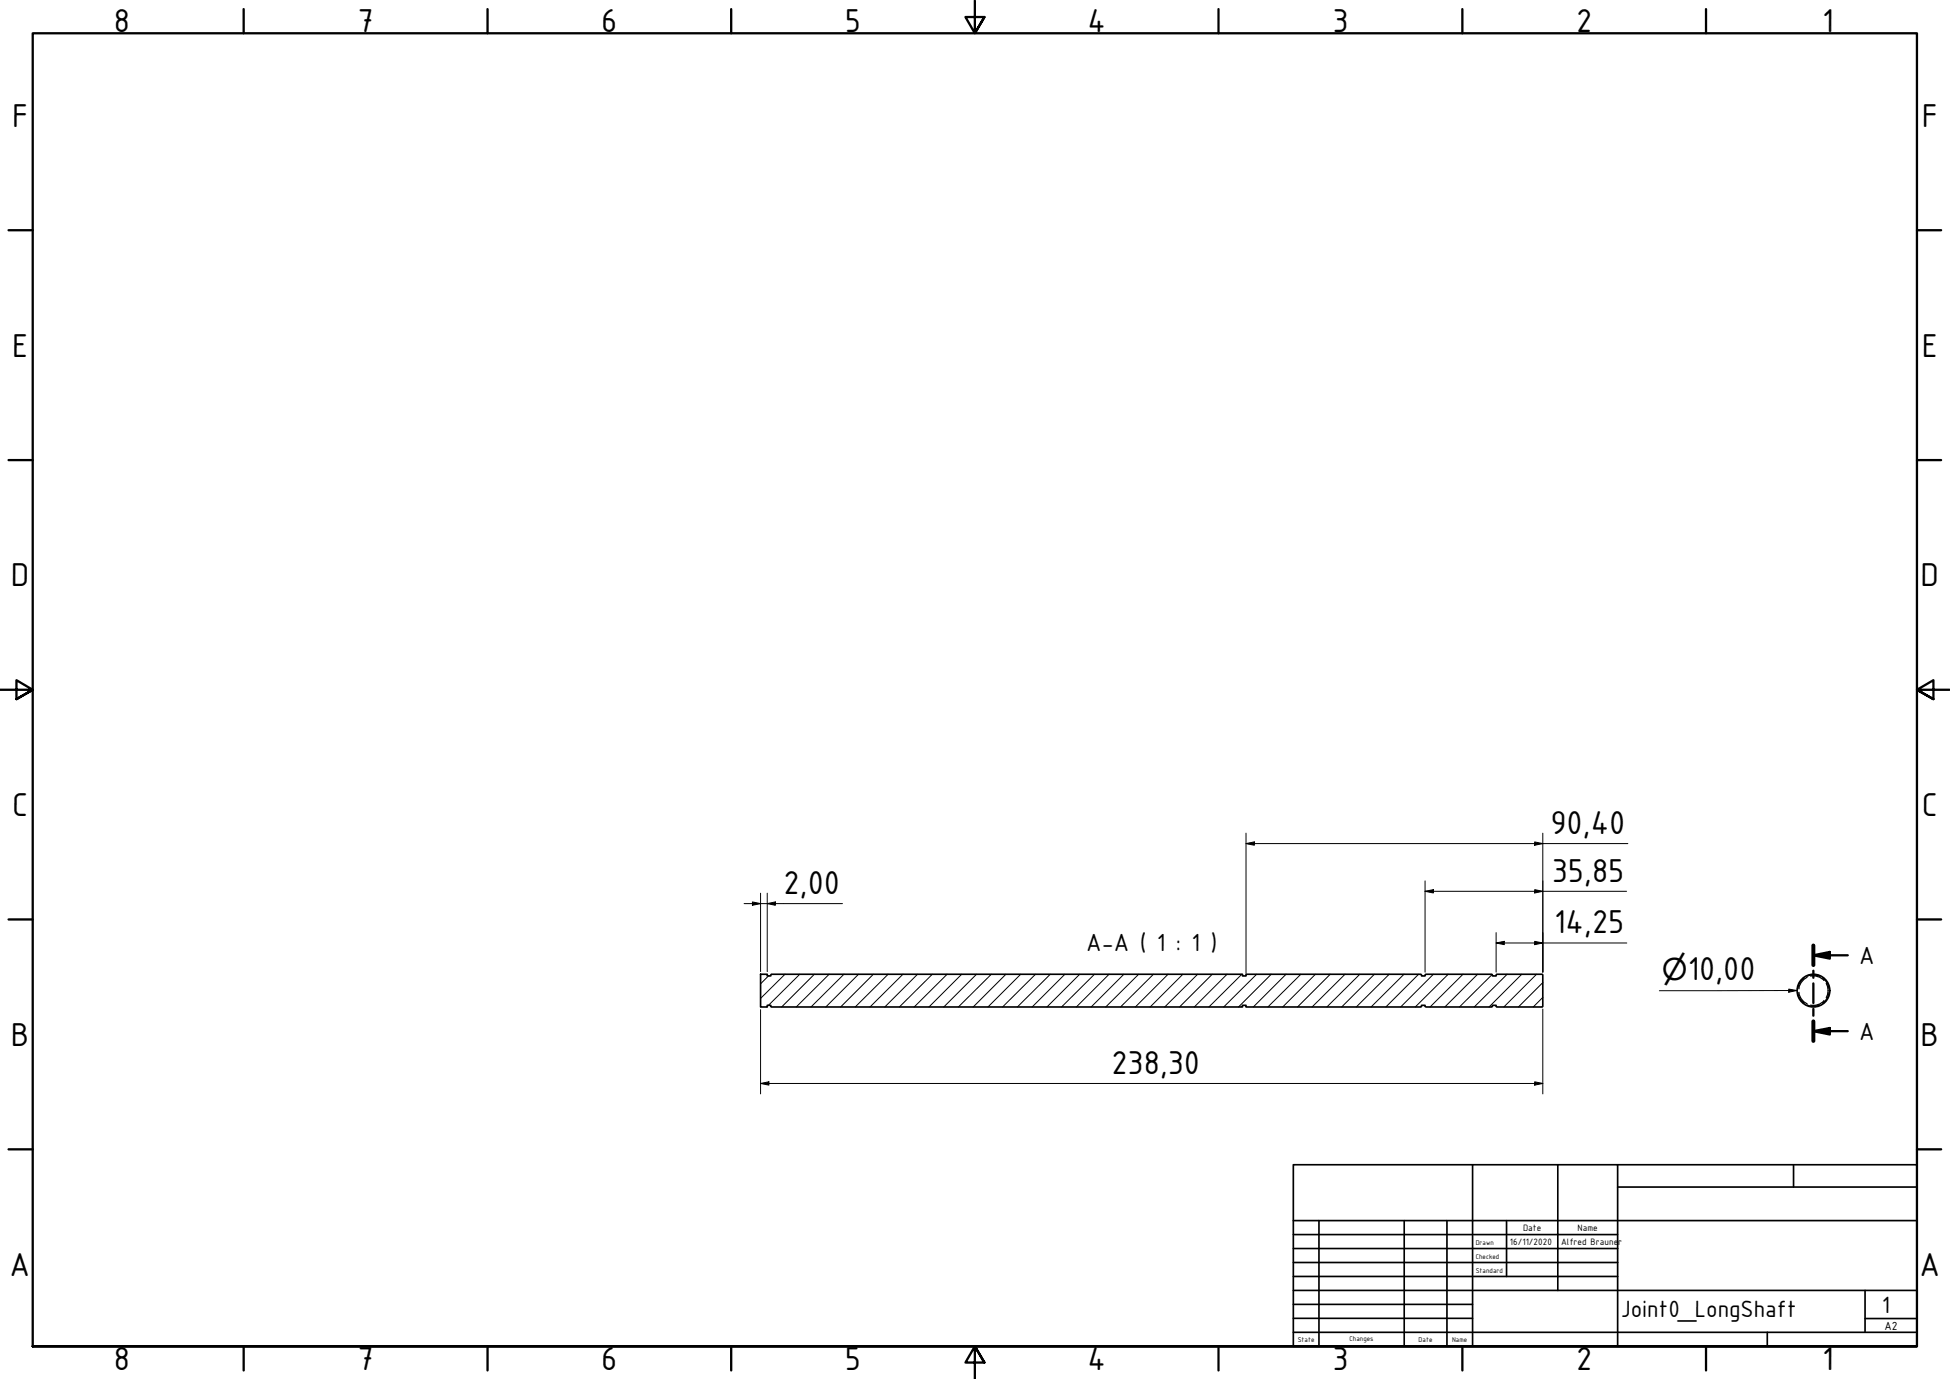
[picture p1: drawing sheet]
<svg xmlns="http://www.w3.org/2000/svg" width="594mm" height="420mm" viewBox="0 0 594 420" stroke-linecap="round" stroke-linejoin="round" font-family="sans-serif">
<!-- layer: Hatch (ISO) -->
<g fill="none" stroke="#000" stroke-width=".3">
<path d="M234.1 297.3l-2.4 2.5M239.1 296.8l-7.4 7.4M243.6 296.8l-9.5 9.5M248.1 296.8l-10 10M252.6 296.8l-10 10M257.1 296.8l-10 10M261.6 296.8l-10 10M266.1 296.8l-10 10M270.6 296.8l-10.1 10M275.1 296.8l-10.1 10M279.5 296.8l-9.9 10M284 296.8l-10 10"/>
<path d="M288.5 296.8l-10 10M293 296.8l-10 10M297.5 296.8l-10 10M302 296.8l-10 10M306.5 296.8l-10 10M311 296.8l-10 10M315.5 296.8l-10.1 10M320 296.8l-10.1 10M324.4 296.8l-9.9 10M328.9 296.8l-9.9 10M333.4 296.8l-10 10M337.9 296.8l-10 10"/>
<path d="M342.4 296.8l-10 10M346.9 296.8l-10 10M351.4 296.8l-10 10M355.9 296.8l-10 10M360.4 296.8l-10 10M364.9 296.8l-10.1 10M369.3 296.8l-10 10M373.8 296.8l-9.9 10M378.3 296.8l-10 10M382.8 296.8l-10 10M387.3 296.8l-10 10M391.8 296.8l-10 10"/>
<path d="M396.3 296.8l-10 10M400.7 296.8l-9.9 10M405.3 296.8l-10 10M409.8 296.8l-10.1 10M414.3 296.8l-10.1 10M418.7 296.8l-10 10M423.2 296.8l-10 10M427.7 296.8l-10 10M432.2 296.8l-10 10M436.7 296.8l-10 10M441.2 296.8l-10 10M445.7 296.8l-10 10"/>
<path d="M450.2 296.8l-10 10M454.6 296.9l-10 9.9M459.2 296.8l-10.1 10M463.6 296.8l-10 10M468.1 296.8l-9.9 10M470 299.4l-7.4 7.4M233.7 306.7l-.1 .1M470 303.9l-2.9 2.9"/>
</g>
<!-- layer: Hidden (ISO) -->
<path d="M549.7 298a4.4 4.4 0 0 0-2 3.3M550.5 297.5a4.4 4.4 0 0 1 3.9 0M550.5 297.7a4.4 4.4 0 0 0-2.4 3.6M551.6 297.4a4.2 4.2 0 0 1 4.1 1.3M555.2 298a4.4 4.4 0 0 1 2 3.3M556.4 299.6a4.4 4.4 0 0 1 0 4.4M547.7 302.3a4.3 4.3 0 0 0 2 3.4M548.1 302.4a4.2 4.2 0 0 0 2.4 3.5M550.5 306.2a4.4 4.4 0 0 0 3.9 0M555.7 304.8a4 4 0 0 1-4.1 1.4M557.2 302.3a4.3 4.3 0 0 1-2 3.4" fill="none" stroke="#000" stroke-width=".38"/>
<!-- layer: Visible (ISO) -->
<g fill="none" stroke="#000" stroke-width=".51">
<path d="M231.7 296.8h2v.5h1.1l.2-.5h143.5v.5h1.1v-.5h53.3l.2 .5h1l.3-.5h20.1l.2 .5h1.1l.2-.5h13.8l.2 .2v9.6l-.2 .2h-13.8l-.2-.5h-1.1l-.2 .5h-20.1l-.3-.5h-1l-.2 .5h-53.3v-.5h-1.1v.5h-143.5l-.2-.5h-1.1v.5h-2z"/>
<circle cx="552.5" cy="301.8" r="5"/>
</g>
<!-- layer: Section Line (ISO) -->
<path d="M552.4 291.1l5.1-1.1v2.1zM552.4 288.1v5.9M552.4 295.8v2.1M552.4 299.6v6M552.4 291.1h10.5M552.4 314.2l5.1-1v2zM552.4 307.4v2.1M552.4 311.2v6M552.4 314.2h10.5" fill="none" stroke="#000" stroke-width=".7"/>
<path d="M552.4 288.1v5.9M552.4 311.2v6" fill="none" stroke="#000" stroke-width="1.2"/>
<g fill="#000">
<path d="M552.4 291.1l5.1-1.1v2.1z" fill-rule="evenodd"/>
<path d="M552.4 314.2l5.1-1v2z" fill-rule="evenodd"/>
</g>
<!-- layer: Border (ISO) -->
<g fill="none" stroke="#000" stroke-width=".7">
<path d="M74.2 2.8v7.3M148.5 2.8v7.3M222.8 2.8v7.3M297 .2v9.9l-2.9-4.9h5.8l-2.9 4.9 2.9-4.9M371.2 2.8v7.3M445.5 2.8v7.3M519.7 2.8v7.3M2.6 70.1h7.4M584 70.1h7.4M2.6 140.2h7.4M584 140.2h7.4M0 210.2h10l-5-3v5.8l5-2.8-5 2.8"/>
<path d="M594 210.2h-10l5-3v5.8l-5-2.8 5 2.8M2.6 280.1h7.4M584 280.1h7.4M2.6 350.2h7.4M584 350.2h7.4M10 410.2v-400.1h574v400.1h-574h574M74.2 410.2v7.4M148.5 410.2v7.4M222.8 410.2v7.4M299.9 415.1l-2.9-4.9 2.9 4.9h-5.8l2.9-4.9v10M371.2 410.2v7.4M445.5 410.2v7.4"/>
<path d="M519.7 410.2v7.4"/>
</g>
<!-- layer: Title (ISO) -->
<g fill="none" stroke="#000" stroke-width=".51">
<path d="M394 354.9h190v55.3h-190zM448.6 354.9v55.3M474.6 354.9v38.3M492.8 354.9v55.3M546.4 354.9v6.8M394 376.2h98.8M394 371.9h190M401.8 371.9v38.3M427.8 371.9v38.3M440.8 371.9v38.3M459 371.9v17M492.8 361.7h91.2"/>
<path d="M394 380.4h98.8M394 384.7h98.8M394 388.9h98.8M394 393.2h190M394 397.4h54.6M568.2 393.2v12.7M394 405.9h190M394 401.7h54.6M538.4 405.9v4.3M568.2 401.7h15.8"/>
</g>
<!-- layer: Dimension (ISO) -->
<g fill="none" stroke="#000" stroke-width=".3">
<path d="M379.6 257l2.5-.5v1zM379.6 257h116.3M379.6 253.9v42.6M467.6 256.5l2.4 .5-2.4 .5zM470 253.9v42.3M226.7 275.3h30M229.2 274.8l2.5 .5-2.5 .5zM231.7 272.1v23.9M233.7 275.3l2.5-.5v1zM233.7 272.1v23.9M434.1 271.6l2.6-.5v1zM434.1 271.6h61.5"/>
<path d="M434.1 268.4v27.8M467.6 271.1l2.4 .5-2.4 .5zM455.8 287.3l2.5-.5v1zM455.8 287.3h39.8M455.8 284.1v12.1M467.6 286.8l2.4 .5-2.4 .5zM231.7 307.6v25.7M470 307.4v25.9M545 301.3l2.4 .5-2.4 .5zM547.4 301.8l-41.9 .1M231.7 330.1l2.6-.5v1zM231.7 330.1h238.3"/>
<path d="M467.6 329.6l2.4 .5-2.4 .5z"/>
</g>
<g fill="#000">
<path d="M379.6 257l2.5-.5v1z" fill-rule="evenodd"/>
<path d="M467.6 256.5l2.4 .5-2.4 .5z" fill-rule="evenodd"/>
<path d="M229.2 274.8l2.5 .5-2.5 .5z" fill-rule="evenodd"/>
<path d="M233.7 275.3l2.5-.5v1z" fill-rule="evenodd"/>
<path d="M434.1 271.6l2.6-.5v1z" fill-rule="evenodd"/>
<path d="M467.6 271.1l2.4 .5-2.4 .5z" fill-rule="evenodd"/>
<path d="M455.8 287.3l2.5-.5v1z" fill-rule="evenodd"/>
<path d="M467.6 286.8l2.4 .5-2.4 .5z" fill-rule="evenodd"/>
<path d="M545 301.3l2.4 .5-2.4 .5z" fill-rule="evenodd"/>
<path d="M231.7 330.1l2.6-.5v1z" fill-rule="evenodd"/>
<path d="M467.6 329.6l2.4 .5-2.4 .5z" fill-rule="evenodd"/>
</g>
<g font-size="10.9">
<text x="34.7" y="9.8">8</text>
<text x="108.9" y="9.8">7</text>
<text x="183.2" y="9.8">6</text>
<text x="257.4" y="9.8">5</text>
<text x="331.3" y="9.8">4</text>
<text x="406" y="9.8">3</text>
<text x="480.2" y="9.8">2</text>
<text x="555.1" y="9.8">1</text>
<text x="3.7" y="38.7">F</text>
<text x="585.5" y="38.7">F</text>
<text x="3.7" y="108.6">E</text>
<text x="585.5" y="108.6">E</text>
<text x="3.3" y="178.7">D</text>
<text x="585.1" y="178.7">D</text>
<text x="3.7" y="248.6">C</text>
<text x="585.5" y="248.6">C</text>
<text x="472.4" y="254">90,40</text>
<text x="472.8" y="268.6">35,85</text>
<text x="238.7" y="272.3">2,00</text>
<text x="473.5" y="284.3">14,25</text>
<text x="514.2" y="298.5">10,00</text>
<text x="3.3" y="318.7">B</text>
<text x="585.1" y="318.7">B</text>
<text x="338.6" y="327.1">238,30</text>
<text x="2.9" y="388.7">A</text>
<text x="584.8" y="388.7">A</text>
<text x="34.7" y="417.6">8</text>
<text x="108.9" y="417.6">7</text>
<text x="183.2" y="417.6">6</text>
<text x="257.4" y="417.6">5</text>
<text x="331.3" y="417.6">4</text>
<text x="406" y="417.6">3</text>
<text x="480.2" y="417.6">2</text>
<text x="555.1" y="417.6">1</text>
</g>
<text font-size="9.1" x="506.3" y="298.5">⌀</text>
<g font-size="8.1">
<text x="330.9" y="289.8">A-A ( 1 : 1 )</text>
<text x="566.4" y="293.7">A</text>
<text x="566.4" y="316.8">A</text>
</g>
<g font-size="7.7">
<text x="493.8" y="401.3">Joint0_LongShaft</text>
<text x="573.3" y="400">1</text>
</g>
<text font-size="3.9" x="574.1" y="405.1">A2</text>
<g font-size="3">
<text x="464" y="375.1">Date</text>
<text x="480.6" y="375.1">Name</text>
<text x="460" y="379.4">16/11/2020</text>
<text x="475.6" y="379.4">Alfred Braune</text>
<text x="493" y="379.4">r</text>
</g>
<g font-size="2.3">
<text x="449.6" y="379.4">Drawn</text>
<text x="449.6" y="383.6">Checked</text>
<text x="449.6" y="387.9">Standard</text>
<text x="395.4" y="408.8">State</text>
<text x="411.1" y="408.5">Changes</text>
<text x="432.2" y="408.8">Date</text>
<text x="442.4" y="408.8">Name</text>
</g>
</svg>
